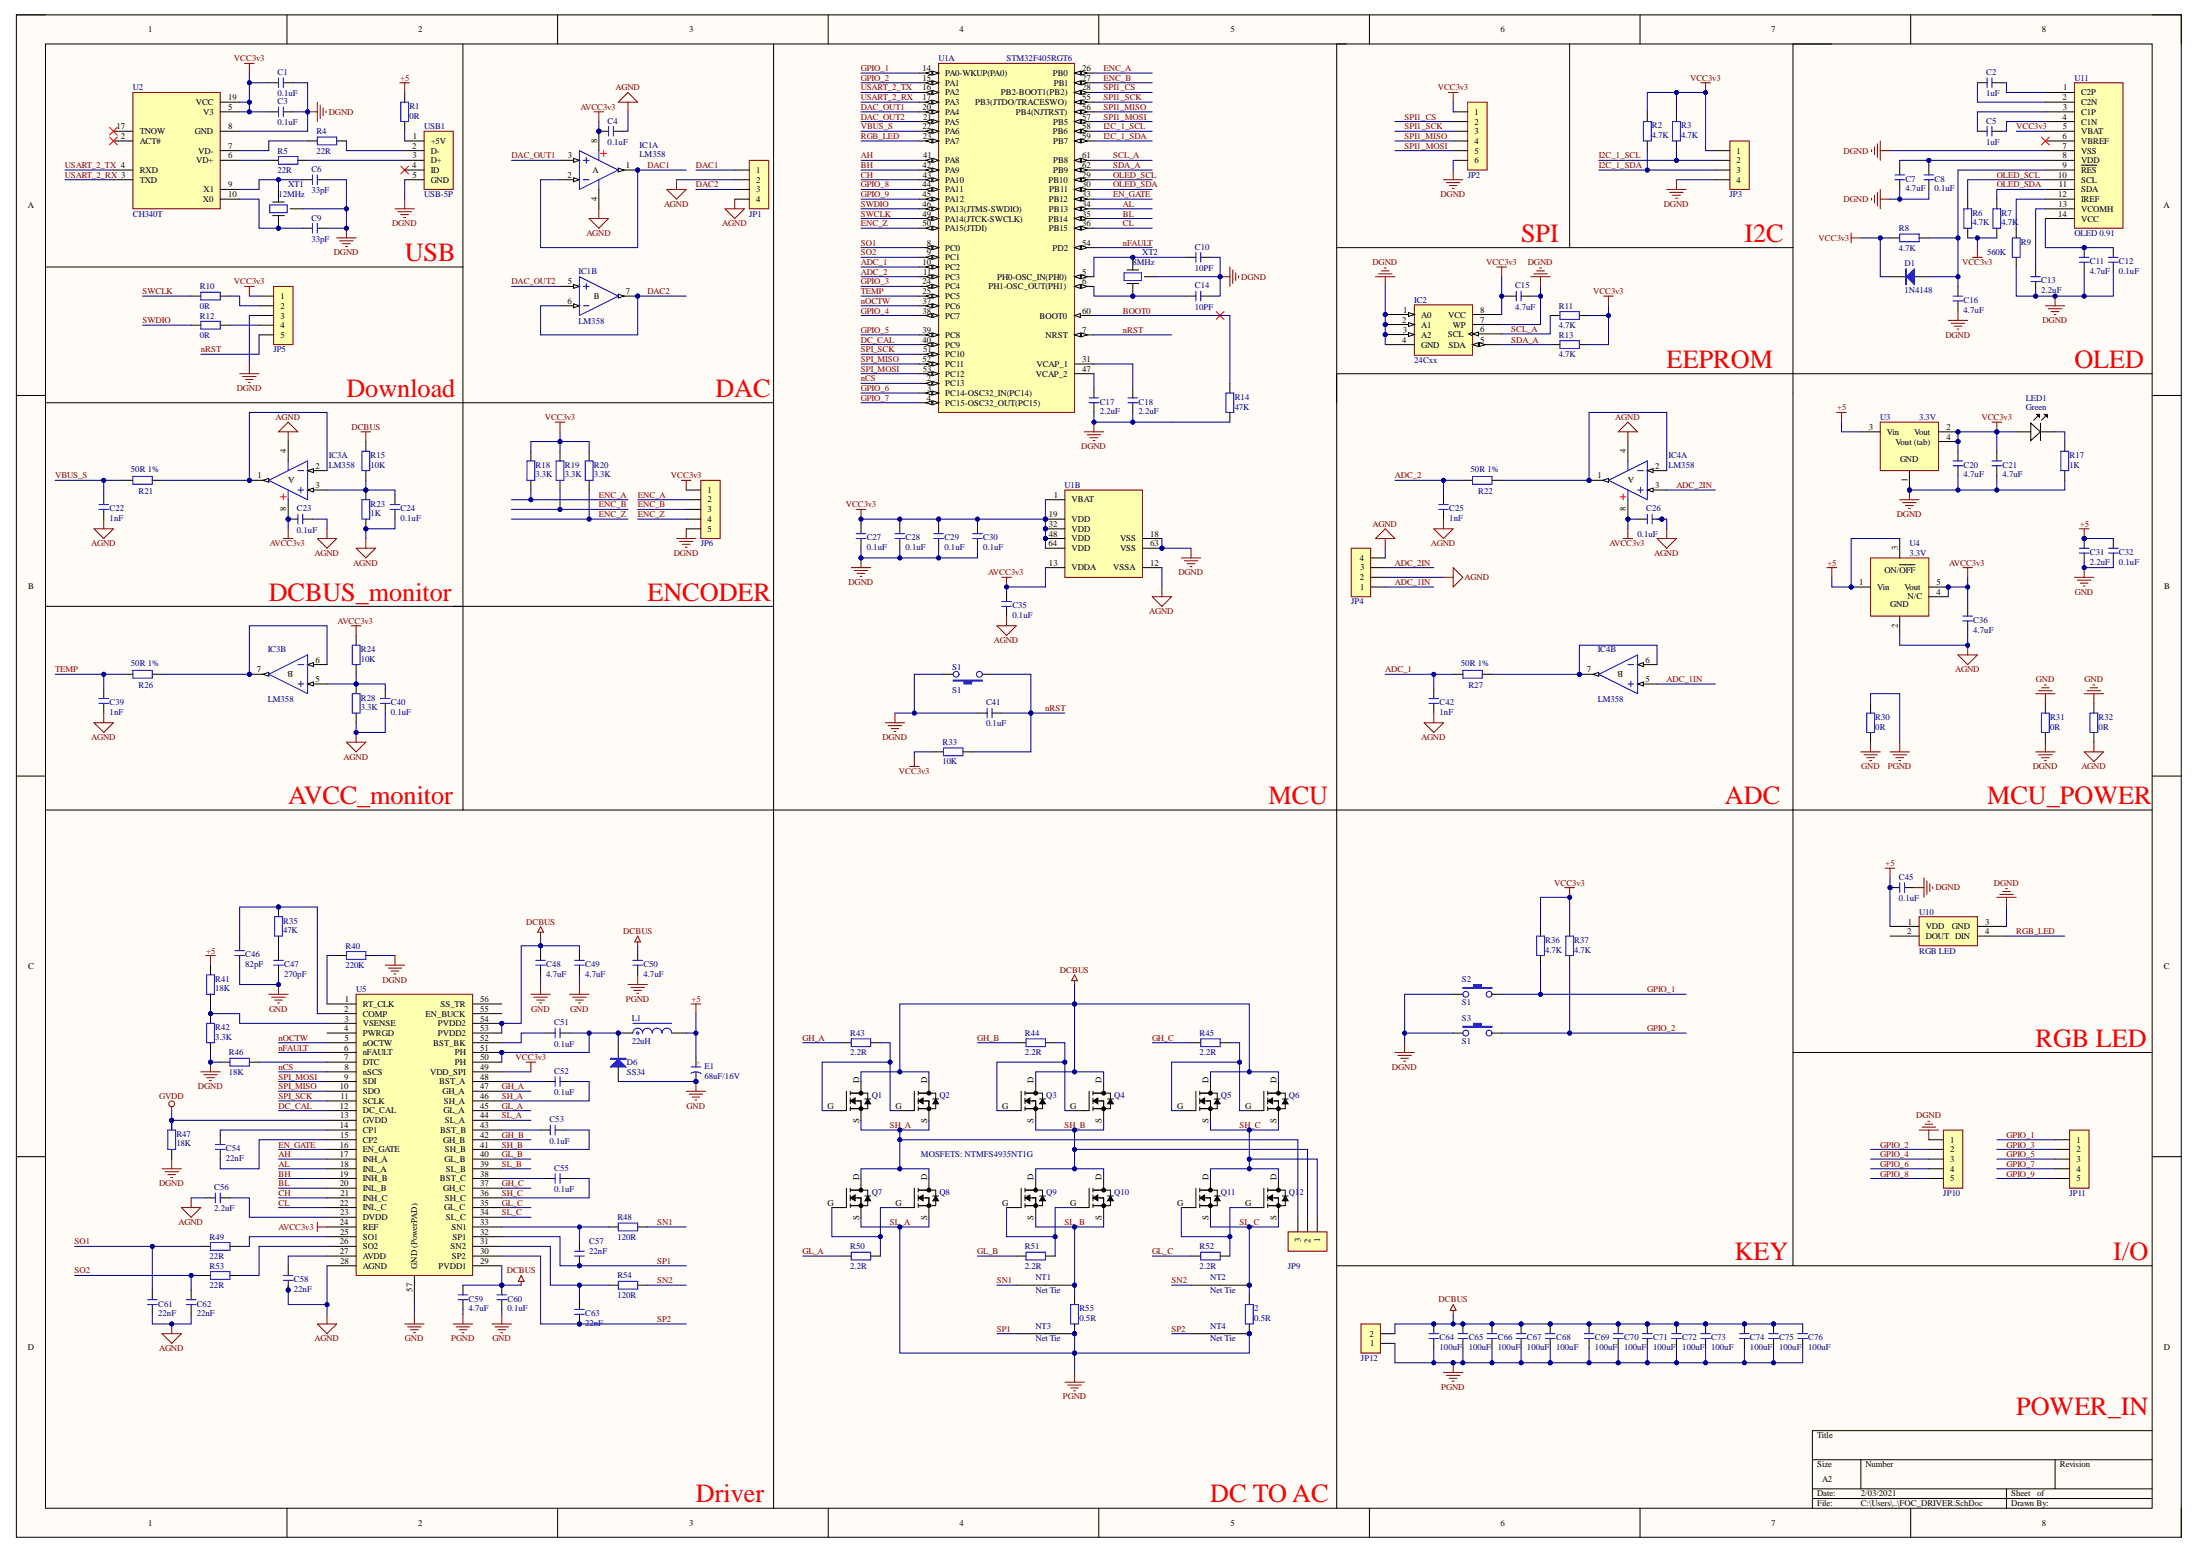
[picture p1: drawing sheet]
# Altium project PCB_Project.PrjPcb
1 sheet, 167 parts. Net scope: global (net labels, ports and power ports of the same name join across sheets).
Board file: FOC_DRIVER.PcbDoc

## Sheet FOC_DRIVER.SchDoc
size A2

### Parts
2  0.5R  [R 2512_L]
C1  0.1uF  [C 0402_L]
C2  1uF  [C 0402_L]
C3  0.1uF  [C 0402_L]
C4  0.1uF  [C 0402_L]
C5  1uF  [C 0402_L]
C6  33pF  [C 0402_L]
C7  4.7uF  [C 0402_L]
C8  0.1uF  [C 0402_L]
C9  33pF  [C 0402_L]
C10  10PF  [C 0402_L]
C11  4.7uF  [C 0402_L]
C12  0.1uF  [C 0402_L]
C13  2.2uF  [C 0402_L]
C14  10PF  [C 0402_L]
C15  4.7uF  [C 0402_L]
C16  4.7uF  [C 0402_L]
C17  2.2uF  [C 0402_L]
C18  2.2uF  [C 0402_L]
C20  4.7uF  [C 0402_L]
C21  4.7uF  [C 0402_L]
C22  1nF  [C 0402_L]
C23  0.1uF  [C 0402_L]
C24  0.1uF  [C 0402_L]
C25  1nF  [C 0402_L]
C26  0.1uF  [C 0402_L]
C27  0.1uF  [C 0402_L]
C28  0.1uF  [C 0402_L]
C29  0.1uF  [C 0402_L]
C30  0.1uF  [C 0402_L]
C31  2.2uF  [C 0402_L]
C32  0.1uF  [C 0402_L]
C35  0.1uF  [C 0402_L]
C36  4.7uF  [C 0402_L]
C39  1nF  [C 0402_L]
C40  0.1uF  [C 0402_L]
C41  0.1uF  [C 0402_L]
C42  1nF  [C 0402_L]
C45  0.1uF  [C 0402_L]
C46  82pF  [C 0402_L]
C47  270pF  [C 0402_L]
C48  4.7uF  [C 0402_L]
C49  4.7uF  [C 0402_L]
C50  4.7uF  [C 0402_L]
C51  0.1uF  [C 0402_L]
C52  0.1uF  [C 0402_L]
C53  0.1uF  [C 0402_L]
C54  22nF  [C 0402_L]
C55  0.1uF  [C 0402_L]
C56  2.2uF  [C 0402_L]
C57  22nF  [C 0402_L]
C58  22nF  [C 0402_L]
C59  4.7uF  [C 0402_L]
C60  0.1uF  [C 0402_L]
C61  22nF  [C 0402_L]
C62  22nF  [C 0402_L]
C63  22nF  [C 0402_L]
C64  100uF  [C 1210_L]
C65  100uF  [C 1210_L]
C66  100uF  [C 1210_L]
C67  100uF  [C 1210_L]
C68  100uF  [C 1210_L]
C69  100uF  [C 1210_L]
C70  100uF  [C 1210_L]
C71  100uF  [C 1210_L]
C72  100uF  [C 1210_L]
C73  100uF  [C 1210_L]
C74  100uF  [C 1210_L]
C75  100uF  [C 1210_L]
C76  100uF  [C 1210_L]
D1  1N4148  [SOD-323]
D6  SS34  [DO214_SMA]
E1  68uF/16V  [CD C(6032)]
IC1  LM358  [SOP8_N]  (parts A,B of 2)
IC2  24Cxx  [SOP8_L]
IC3  LM358  [SOP8_N]  (parts A,B of 2)
IC4  LM358  [SOP8_N]  (parts A,B of 2)
JP1  HDR-1X4  [MX 1.25-WS-4P]  (value not drawn)
JP2  HDR-1X6  [MX 1.25-WS-6P]  (value not drawn)
JP3  HDR-1X4  [MX 1.25-WS-4P]  (value not drawn)
JP4  HDR-1X4  [MX 1.25-WS-4P]  (value not drawn)
JP5  HDR-1X5  [HDR2.54-WS-5P]  (value not drawn)
JP6  HDR-1X5  [HDR2.54-WS-5P]  (value not drawn)
JP9  HDR-1X3  [KF128-5.08-3P]  (value not drawn)
JP10  HDR-1X5  [HDR2.54-WS-5P]  (value not drawn)
JP11  HDR-1X5  [HDR2.54-WS-5P]  (value not drawn)
JP12  HDR-1X2  [KF128-5.08-2P]  (value not drawn)
L1  22uH  [CD42]
LED1  Green  [LED-0603-GREEN]
NT1  0.25mm  [NetTie_0.25mm]  (value not drawn)  (net tie, no BOM)
NT2  0.25mm  [NetTie_0.25mm]  (value not drawn)  (net tie, no BOM)
NT3  0.25mm  [NetTie_0.25mm]  (value not drawn)  (net tie, no BOM)
NT4  0.25mm  [NetTie_0.25mm]  (value not drawn)  (net tie, no BOM)
Q1  (no value)  [SO8FL]
Q2  FILL_FOOTPRINT  [SO8FL]  (value not drawn)
Q3  (no value)  [SO8FL]
Q4  FILL_FOOTPRINT  [SO8FL]  (value not drawn)
Q5  (no value)  [SO8FL]
Q6  FILL_FOOTPRINT  [SO8FL]  (value not drawn)
Q7  (no value)  [SO8FL]
Q8  (no value)  [SO8FL]
Q9  (no value)  [SO8FL]
Q10  (no value)  [SO8FL]
Q11  (no value)  [SO8FL]
Q12  (no value)  [SO8FL]
R1  0R  [R 0402_L]
R2  4.7K  [R 0402_L]
R3  4.7K  [R 0402_L]
R4  22R  [R 0402_L]
R5  22R  [R 0402_L]
R6  4.7K  [R 0402_L]
R7  4.7K  [R 0402_L]
R8  4.7K  [R 0402_L]
R9  560K  [R 0402_L]
R10  0R  [R 0402_L]
R11  4.7K  [R 0402_L]
R12  0R  [R 0402_L]
R13  4.7K  [R 0402_L]
R14  47K  [R 0402_L]
R15  10K  [R 0402_L]
R17  1K  [R 0402_L]
R18  3.3K  [R 0402_L]
R19  3.3K  [R 0402_L]
R20  3.3K  [R 0402_L]
R21  50R 1%  [R 0402_L]
R22  50R 1%  [R 0402_L]
R23  1K  [R 0402_L]
R24  10K  [R 0402_L]
R26  50R 1%  [R 0402_L]
R27  50R 1%  [R 0402_L]
R28  3.3K  [R 0402_L]
R30  0R  [R 0603_L]
R31  0R  [R 0603_L]
R32  0R  [R 0603_L]
R33  10K  [R 0402_L]
R35  47K  [R 0402_L]
R36  4.7K  [R 0402_L]
R37  4.7K  [R 0402_L]
R40  220K  [R 0402_L]
R41  18K  [R 0402_L]
R42  3.3K  [R 0402_L]
R43  2.2R  [R 0402_L]
R44  2.2R  [R 0402_L]
R45  2.2R  [R 0402_L]
R46  18K  [R 0402_L]
R47  18K  [R 0402_L]
R48  120R  [R 0402_L]
R49  22R  [R 0402_L]
R50  2.2R  [R 0402_L]
R51  2.2R  [R 0402_L]
R52  2.2R  [R 0402_L]
R53  22R  [R 0402_L]
R54  120R  [R 0402_L]
R55  0.5R  [R 2512_L]
S1  S1  [SW-SMD_TS-1066B-B3D2]
S2  S1  [SW-SMD_TS-1066B-B3D2]
S3  S1  [SW-SMD_TS-1066B-B3D2]
U1  (no value)  [STM-LQFP64_N]  (parts A,B of 2)
U2  CH340T  [CH340T]
U3  3.3V  [SOT223]
U4  3.3V  [SOT23-5]
U5  (no value)  [TSSOP50P810X120_HS-57N]
U10  RGB LED  [LED 3528-4Pin]
U11  OLED 0.91  [OLED-SMD_QG-2832XXX]
USB1  USB-5P  [USB-MINI-A]
XT1  value 12MHz  [OSC 3225-4P]  (hidden comment: 8 MHz)
XT2  value 8MHz  [OSC 3225-4P]  (hidden comment: 8 MHz)

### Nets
+5: C31.1 C32.1 C45.1 E1.1(A) L1.2 R1.2 R41.1 U3.3(Vin) U4.1(Vin) U4.3(ON/~{OFF}) U10.1(VDD)
AGND: C4.1 C22.2 C23.1 C24.2 C25.2 C26.1 C35.1 C36.2 C39.2 C40.2 C42.2 C56.1 C58.1 C61.2 C62.2 IC1.4(V-) IC3.4(V-) IC4.4(V-) JP1.2 JP1.4 JP4.2 JP4.4 R23.1 R28.1 R32.2 U1.12(VSSA) U4.2(GND) U5.28(AGND)
AVCC3v3: C4.2 C23.2 C26.2 C35.2 C36.1 IC1.8(V+) IC3.8(V+) IC4.8(V+) R24.2 U1.13(VDDA) U4.4(N/C) U4.5(Vout) U5.24(REF)
DCBUS: C48.1 C49.1 C50.1 C59.2 C60.2 C64.2 C65.2 C66.2 C67.2 C68.2 C69.2 C70.2 C71.2 C72.2 C73.2 C74.2 C75.2 C76.2 JP12.2 Q1.D Q2.D Q3.D Q4.D Q5.D Q6.D R15.2 U5.29(PVDD1) U5.53(PVDD2) U5.54(PVDD2)
DGND: C1.2 C3.2 C6.2 C7.1 C8.1 C9.2 C10.1 C11.2 C12.2 C13.2 C14.1 C15.2 C16.2 C17.1 C18.1 C20.2 C21.2 C27.1 C28.1 C29.1 C30.1 C41.1 C45.2 IC2.1(A0) IC2.2(A1) IC2.3(A2) IC2.4(GND) IC2.7(WP) JP2.6 JP3.4 JP5.3 JP6.5 JP10.1 R9.1 R14.1 R17.2 R31.2 R40.1 R42.2 R46.1 R47.2 S1.2 S2.1 S3.1 U1.18(VSS) U1.63(VSS) U2.8(GND) U3.1(GND) U10.3(GND) U11.7(VSS) USB1.5(GND) XT1.G XT2.G
GND: C31.2 C32.2 C46.2 C47.2 C48.2 C49.2 C60.1 D6.1(A) E1.2(K) R30.2 R31.1 R32.1 U5.57(GND_(PowerPAD))
GVDD: R47.1 U5.13(GVDD)
SL_A: 2.1 C50.2 C59.1 C64.1 C65.1 C66.1 C67.1 C68.1 C69.1 C70.1 C71.1 C72.1 C73.1 C74.1 C75.1 C76.1 JP12.1 NT3.2 NT4.2 Q7.S Q8.S R30.1 R55.1 U5.44(SL_A)  [also labelled PGND]
VCC3v3: C1.1 C3.1 C15.1 C20.1 C21.1 C27.2 C28.2 C29.2 C30.2 D1.2(K) IC2.8(VCC) JP2.1 JP3.1 JP5.1 JP6.1 LED1.A R2.2 R3.2 R6.1 R7.1 R8.1 R11.1 R13.1 R18.2 R19.2 R20.2 R33.1 R36.1 R37.1 U1.1(VBAT) U1.19(VDD) U1.32(VDD) U1.48(VDD) U1.64(VDD) U2.5(V3) U2.19(VCC) U3.2(Vout) U3.4(Vout_(tab)) U5.49(VDD_SPI) U11.5(VBAT)
ADC_1: C42.1 R27.2 U1.10(PC2)
ADC_1IN: IC4.5(IN+) JP4.1
ADC_2: C25.1 R22.2 U1.11(PC3)
ADC_2IN: IC4.3(IN+) JP4.3
AH: U1.41(PA8) U5.17(INH_A)
AL: U1.34(PB13) U5.18(INL_A)
BH: U1.42(PA9) U5.19(INH_B)
BL: U1.35(PB14) U5.20(INL_B)
BOOT0: R14.2 U1.60(BOOT0)
CH: U1.43(PA10) U5.21(INH_C)
CL: U1.36(PB15) U5.22(INL_C)
DAC1: IC1.1(OUT) IC1.2(IN-) JP1.1
DAC2: IC1.6(IN-) IC1.7(OUT) JP1.3
DAC_OUT1: IC1.3(IN+) U1.20(PA4)
DAC_OUT2: IC1.5(IN+) U1.21(PA5)
DC_CAL: U1.40(PC9) U5.12(DC_CAL)
EN_GATE: U1.33(PB12) U5.16(EN_GATE)
ENC_A: JP6.2 R18.1 U1.26(PB0)
ENC_B: JP6.3 R19.1 U1.27(PB1)
ENC_Z: JP6.4 R20.1 U1.50(PA15(JTDI))
GH_A: R43.1 U5.47(GH_A)
GH_B: R44.1 U5.42(GH_B)
GH_C: R45.1 U5.37(GH_C)
GL_A: R50.1 U5.45(GL_A)
GL_B: R51.1 U5.40(GL_B)
GL_C: R52.1 U5.35(GL_C)
GPIO_1: JP11.1 R36.2 S2.2 U1.14(PA0-WKUP(PA0))
GPIO_2: JP10.2 R37.2 S3.2 U1.15(PA1)
GPIO_3: JP11.2 U1.24(PC4)
GPIO_4: JP10.3 U1.38(PC7)
GPIO_5: JP11.3 U1.39(PC8)
GPIO_6: JP10.4 U1.3(PC14-OSC32_IN(PC14))
GPIO_7: JP11.4 U1.4(PC15-OSC32_OUT(PC15))
GPIO_8: JP10.5 U1.44(PA11)
GPIO_9: JP11.5 U1.45(PA12)
I2C_1_SCL: JP3.2 R3.1 U1.58(PB6)
I2C_1_SDA: JP3.3 R2.1 U1.59(PB7)
nCS: U1.2(PC13) U5.8(nSCS)
nFAULT: U1.54(PD2) U5.6(nFAULT)
nOCTW: U1.37(PC6) U5.5(nOCTW)
nRST: C41.2 JP5.5 R33.2 S1.1 U1.7(NRST)
OLED_SCL: R6.2 U1.29(PB10) U11.10(SCL)
OLED_SDA: R7.2 U1.30(PB11) U11.11(SDA)
RGB_LED: U1.23(PA7) U10.4(DIN)
SCL_A: IC2.6(SCL) R11.2 U1.61(PB8)
SDA_A: IC2.5(SDA) R13.2 U1.62(PB9)
SH_A: C52.2 JP9.3 Q1.S Q2.S Q7.D Q8.D U5.46(SH_A)
SH_B: C53.2 JP9.2 Q3.S Q4.S Q9.D Q10.D U5.41(SH_B)
SH_C: C55.2 JP9.1 Q5.S Q6.S Q11.D Q12.D U5.36(SH_C)
SL_B: NT1.2 Q9.S Q10.S R55.2 U5.39(SL_B)
SL_C: 2.2 NT2.2 Q11.S Q12.S U5.34(SL_C)
SN1: NT1.1 R48.2
SN2: NT2.1 R54.2
SO1: C61.1 R49.1 U1.8(PC0)
SO2: C62.1 R53.1 U1.9(PC1)
SP1: C57.2 NT3.1 U5.32(SP1)
SP2: C63.2 NT4.1 U5.30(SP2)
SPI1_CS: JP2.2 U1.28(PB2-BOOT1(PB2))
SPI1_MISO: JP2.4 U1.56(PB4(NJTRST))
SPI1_MOSI: JP2.5 U1.57(PB5)
SPI1_SCK: JP2.3 U1.55(PB3(JTDO/TRACESWO))
SPI_MISO: U1.52(PC11) U5.10(SDO)
SPI_MOSI: U1.53(PC12) U5.9(SDI)
SPI_SCK: U1.51(PC10) U5.11(SCLK)
SWCLK: R10.1 U1.49(PA14(JTCK-SWCLK))
SWDIO: R12.1 U1.46(PA13(JTMS-SWDIO))
TEMP: C39.1 R26.2 U1.25(PC5)
USART_2_RX: U1.17(PA3) U2.3(TXD)
USART_2_TX: U1.16(PA2) U2.4(RXD)
VBUS_S: C22.1 R21.2 U1.22(PA6)
NetC2_1: C2.1 U11.2(C2N)
NetC2_2: C2.2 U11.1(C2P)
NetC5_1: C5.1 U11.3(C1P)
NetC5_2: C5.2 U11.4(C1N)
NetC6_1: C6.1 U2.9(X1) XT1.3
NetC7_2: C7.2 C8.2 U11.8(VDD)
NetC9_1: C9.1 U2.10(X0) XT1.1
NetC10_2: C10.2 U1.5(PH0-OSC_IN(PH0)) XT2.3
NetC11_1: C11.1 C12.1 U11.14(VCC)
NetC13_1: C13.1 U11.13(VCOMH)
NetC14_2: C14.2 U1.6(PH1-OSC_OUT(PH1)) XT2.1
NetC16_1: C16.1 D1.1(A) R8.2 U11.9(~{RES})
NetC17_2: C17.2 U1.47(VCAP_2)
NetC18_2: C18.2 U1.31(VCAP_1)
NetC24_1: C24.1 IC3.3(IN+) R15.1 R23.2
NetC40_1: C40.1 IC3.5(IN+) R24.1 R28.2
NetC46_1: C46.1 R35.1 U5.2(COMP)
NetC47_1: C47.1 R35.2
NetC51_1: C51.1 U5.52(BST_BK)
NetC51_2: C51.2 D6.2(K) L1.1 U5.50(PH) U5.51(PH)
NetC52_1: C52.1 U5.48(BST_A)
NetC53_1: C53.1 U5.43(BST_B)
NetC54_1: C54.1 U5.14(CP1)
NetC54_2: C54.2 U5.15(CP2)
NetC55_1: C55.1 U5.38(BST_C)
NetC56_2: C56.2 U5.23(DVDD)
NetC57_1: C57.1 R48.1 U5.33(SN1)
NetC58_2: C58.2 U5.27(AVDD)
NetC63_1: C63.1 R54.1 U5.31(SN2)
NetIC3_1: IC3.1(OUT) IC3.2(IN-) R21.1
NetIC3_6: IC3.6(IN-) IC3.7(OUT) R26.1
NetIC4_1: IC4.1(OUT) IC4.2(IN-) R22.1
NetIC4_6: IC4.6(IN-) IC4.7(OUT) R27.1
NetJP5_2: JP5.2 R10.2
NetJP5_4: JP5.4 R12.2
NetLED1_K: LED1.K R17.1
NetQ1_G: Q1.G Q2.G R43.2
NetQ3_G: Q3.G Q4.G R44.2
NetQ5_G: Q5.G Q6.G R45.2
NetQ7_G: Q7.G Q8.G R50.2
NetQ9_G: Q9.G Q10.G R51.2
NetQ11_G: Q11.G Q12.G R52.2
NetR1_1: R1.1 USB1.1(+5V)
NetR4_1: R4.1 USB1.2(D-)
NetR4_2: R4.2 U2.7(VD-)
NetR5_1: R5.1 USB1.3(D+)
NetR5_2: R5.2 U2.6(VD+)
NetR9_2: R9.2 U11.12(IREF)
NetR40_2: R40.2 U5.1(RT_CLK)
NetR41_2: R41.2 R42.1 U5.3(VSENSE)
NetR46_2: R46.2 U5.7(DTC)
NetR49_2: R49.2 U5.25(SO1)
NetR53_2: R53.2 U5.26(SO2)

Not connected (* = marked no-connect by the designer): U2 2(ACT#)* 17(TNOW)*; U5 4(PWRGD) 55(EN_BUCK) 56(SS_TR); U10 2(DOUT); U11 6(VBREF)*; USB1 4(ID)*

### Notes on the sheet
- SPI
- I2C
- USB
- EEPROM
- OLED
- Download
- DAC
- DCBUS_monitor
- ENCODER
- AVCC_monitor
- MCU
- ADC
- MCU_POWER
- RGB LED
- MOSFETS: NTMFS4935NT1G
- KEY
- I/O
- POWER_IN
- Driver
- DC TO AC
